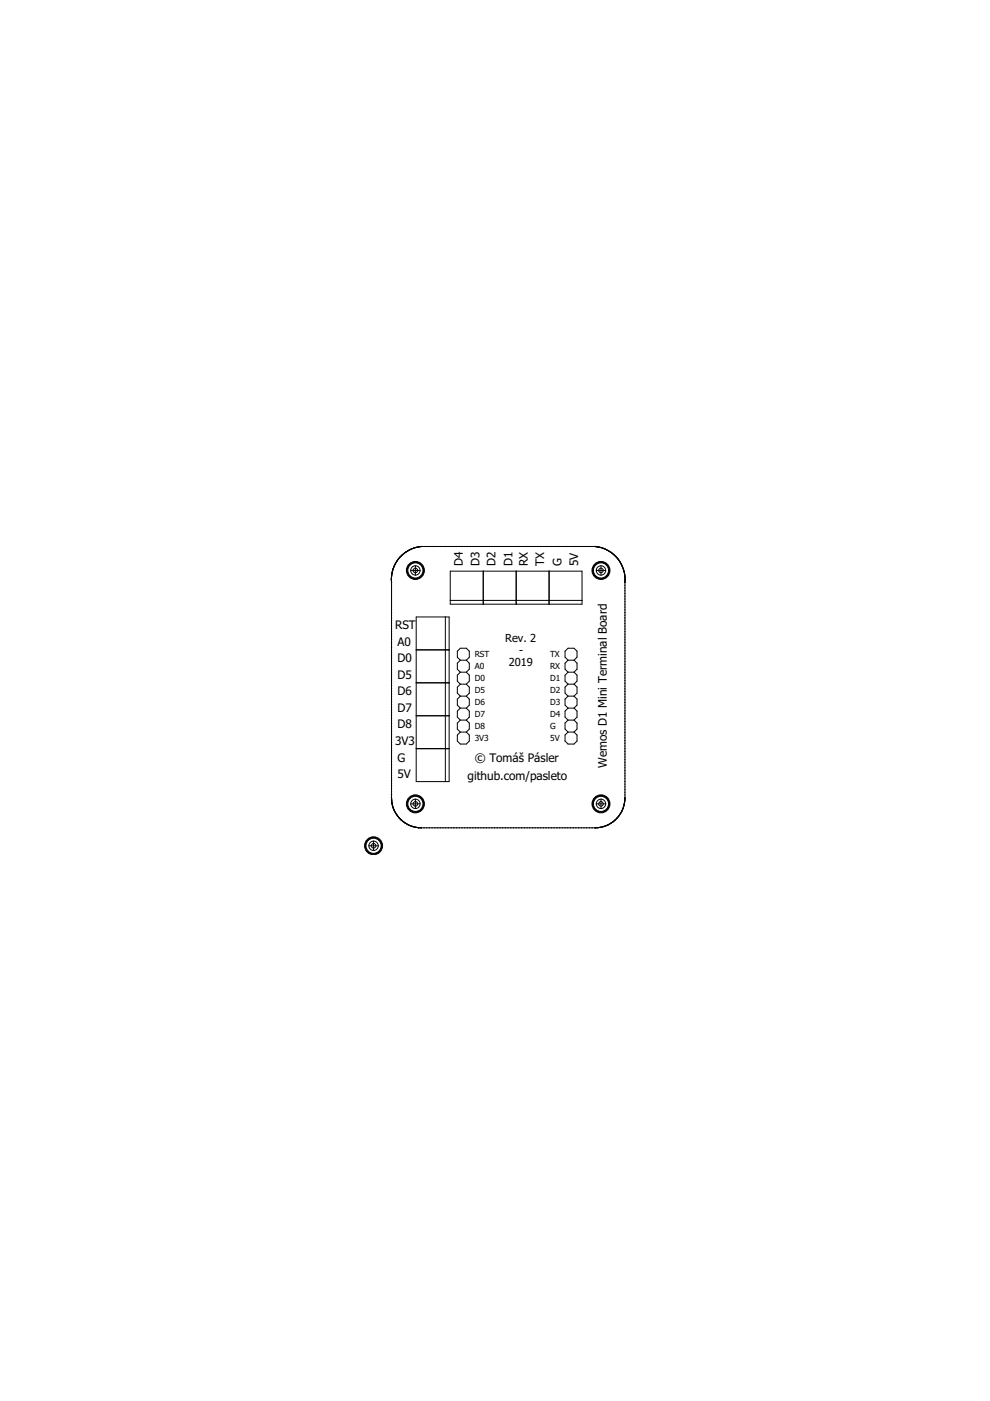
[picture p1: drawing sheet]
<svg xmlns="http://www.w3.org/2000/svg" width="210mm" height="297mm" viewBox="0 0 210 297" stroke-linecap="round" stroke-linejoin="round" font-family="sans-serif">
<g fill="none" stroke="#000" stroke-width=".25">
<path d="M83.8 119.5v.1M84.1 119v.1M84.5 118.6h-.1M84.8 118.1v.1M85.2 117.7v.1M85.7 117.3l-.1 .1M86.1 117h.1M86.6 116.7h.1M87.1 116.4v.1M87.7 116.2h-.1M88.2 116.1h.1M88.7 116h.1"/>
<path d="M89.3 115.9h.1M89.9 115.9h.1M90.5 115.9h.1M91.1 115.9h.1M91.7 115.9h.1M92.2 115.9h.1M92.8 115.9h.1M93.4 115.9h.1M93.9 115.9h.1M94.5 115.9h.1M95.1 115.9h.1M95.7 115.9h.1"/>
<path d="M96.2 115.9h.1M96.8 115.9h.1M97.4 115.9h.1M98 115.9h.1M98.5 115.9h.1M99.1 115.9h.1M99.7 115.9h.1M100.3 115.9h.1M100.8 115.9h.1M101.4 115.9h.1M102 115.9h.1M102.6 115.9h.1"/>
<path d="M103.1 115.9h.1M103.7 115.9h.1M104.3 115.9h.1M104.8 115.9h.1M105.4 115.9h.1M106 115.9h.1M106.6 115.9h.1M107.1 115.9h.1M107.7 115.9h.1M108.3 115.9h.1M108.9 115.9h.1M109.4 115.9h.1"/>
<path d="M110 115.9h.1M110.6 115.9h.1M111.2 115.9h.1M111.7 115.9h.1M112.3 115.9h.1M112.9 115.9h.1M113.5 115.9h.1M114 115.9h.1M114.6 115.9h.1M115.2 115.9h.1M115.8 115.9h.1M116.3 115.9h.1"/>
<path d="M116.9 115.9h.1M117.5 115.9h.1M118 115.9h.1M118.6 115.9h.1M119.2 115.9h.1M119.8 115.9h.1M120.4 115.9h.1M120.9 115.9h.1M121.5 115.9h.1M122.1 115.9h.1M122.6 115.9h.1M123.2 115.9h.1"/>
<path d="M123.8 115.9h.1M124.4 115.9h.1M124.9 115.9h.1M125.5 115.9h.1M126.1 115.9h.1M126.7 116h.1M127.3 116.1h.1M127.8 116.2h.1M128.4 116.4v.1M128.9 116.7h.1M129.4 117h.1M129.8 117.3l.1 .1"/>
<path d="M130.3 117.7v.1M130.7 118.1v.1M131.1 118.6h.1M131.4 119v.1M131.7 119.5v.1M83 122.8v.1M83 122.3h.1M83 123.4v.1M83 124.1h.1M83 124.6v.1M83 125.2v.1M83 125.8v.1"/>
<path d="M83 126.4h.1M83 126.9v.1M83 127.5v.1M83 128.1h.1M83 128.7h.1M83 129.2v.1M83 129.8v.1M83 130.4v.1M83 131h.1M83 131.5v.1M83 132.1v.1M83 132.7v.1"/>
<path d="M83 133.3h.1M83 133.8v.1M83 134.4v.1M83 135h.1M83 135.6h.1M83 136.1v.1M83 136.7v.1M83 137.3v.1M83 137.9h.1M83 138.4v.1M83 139v.1M83 139.6v.1"/>
<path d="M83.1 121.7v.1M83.2 121.1v.1M83.4 120.6h-.1M83.6 120l-.1 .1M131.9 120l.1 .1M132.1 120.6h.1M132.3 121.1v.1M132.4 121.7v.1M132.5 122.3h.1M132.5 123.4v.1M132.5 124.1h.1M132.5 124.6v.1"/>
<path d="M132.5 125.2v.1M132.5 125.8v.1M132.5 126.4h.1M132.5 127h.1M132.5 127.5v.1M132.5 128.1v.1M132.5 128.7v.1M132.5 129.3h.1M132.5 129.8v.1M132.5 130.4v.1M132.5 131v.1M132.5 131.6h.1"/>
<path d="M132.5 132.1v.1M132.5 132.7v.1M132.5 133.3v.1M132.5 133.9h.1M132.5 134.5h.1M132.5 135v.1M132.5 135.6v.1M132.5 136.2h.1M132.5 136.8h.1M132.5 137.4h.1M132.5 137.9v.1M132.5 138.5v.1"/>
<path d="M132.5 139.1h.1M132.5 139.7h.1M132.5 122.8v.1M83 140.2h.1M83 140.7v.1M83 141.3v.1M83 141.9v.1M83 142.5h.1M83 143v.1M83 143.6v.1M83 144.2v.1M83 144.8h.1"/>
<path d="M83 145.3v.1M83 145.9v.1M83 146.5v.1M83 147.1h.1M83 147.6v.1M83 148.2v.1M83 148.8v.1M83 149.4h.1M83 149.9v.1M83 150.5v.1M83 151.1v.1M83 151.7h.1"/>
<path d="M83 152.2v.1M83 152.8v.1M83 153.4v.1M83 154h.1M83 154.5v.1M83 155.1v.1M83 155.7v.1M83 156.3h.1M83 156.8v.1M83 157.4v.1M83 158v.1M83 158.6h.1"/>
<path d="M83 159.2h.1M83 159.7v.1M132.5 140.2v.1M132.5 140.8v.1M132.5 141.4v.1M132.5 142h.1M132.5 142.5v.1M132.5 143.1v.1M132.5 143.7v.1M132.5 144.3h.1M132.5 144.8v.1M132.5 145.4v.1"/>
<path d="M132.5 146v.1M132.5 146.6h.1M132.5 147.2h.1M132.5 147.7v.1M132.5 148.3v.1M132.5 148.9v.1M132.5 149.5h.1M132.5 150.1h.1M132.5 150.6v.1M132.5 151.2v.1M132.5 151.8h.1M132.5 152.4h.1"/>
<path d="M132.5 152.9v.1M132.5 153.5v.1M132.5 154.1v.1M132.5 154.7h.1M132.5 155.2v.1M132.5 155.8v.1M132.5 156.4v.1M132.5 157h.1M132.5 157.5v.1M132.5 158.1v.1M132.5 158.7v.1M132.5 159.3v.1"/>
<path d="M132.5 159.9h.1M83 169v.1M83 169.6v.1M83 160.3v.1M83 160.9h.1M83 161.4v.1M83 162v.1M83 162.6v.1M83 163.2h.1M83 163.7v.1M83 164.3v.1M83 164.9v.1"/>
<path d="M83 165.5h.1M83 166.1h.1M83 166.6v.1M83 167.2v.1M83 167.8h.1M83 168.3v.2M83.1 170.2v.1M83.2 170.8h.1M83.4 171.3v.1M83.6 171.9h.1M83.9 172.4v.1M84.2 172.9v.1"/>
<path d="M84.6 173.3v.1M85 173.8h.1M85.4 174.2h.1M85.9 174.5h.1M86.4 174.8h.1M86.9 175l.1 .1M87.5 175.3h.1M88.1 175.4h.1M88.6 175.5h.2M89.3 175.5h.1M89.9 175.5h.1M90.4 175.5h.1"/>
<path d="M91 175.5h.1M91.6 175.5h.1M92.2 175.5h.1M92.8 175.5h.1M93.3 175.5h.1M93.9 175.5h.1M94.5 175.5h.1M95 175.5h.1M95.6 175.5h.1M96.2 175.5h.1M96.8 175.5h.1M97.3 175.5h.1"/>
<path d="M97.9 175.5h.1M98.5 175.5h.1M99.1 175.5h.1M99.6 175.5h.1M100.2 175.5h.1M100.8 175.5h.1M101.4 175.5h.1M101.9 175.5h.1M102.5 175.5h.1M103.1 175.5h.1M103.7 175.5h.1M104.2 175.5h.1"/>
<path d="M104.8 175.5h.1M105.4 175.5h.1M106 175.5h.1M106.5 175.5h.1M107.1 175.5h.1M107.7 175.5h.1M108.3 175.5h.1M108.8 175.5h.1M109.4 175.5h.1M110 175.5h.1M110.6 175.5h.1M111.1 175.5h.1"/>
<path d="M111.7 175.5h.1M112.3 175.5h.1M112.9 175.5h.1M113.4 175.5h.1M114 175.5h.1M114.6 175.5h.1M115.2 175.5h.1M115.7 175.5h.1M116.3 175.5h.1M116.9 175.5h.1M117.5 175.5h.1M118 175.5h.1"/>
<path d="M118.6 175.5h.1M119.2 175.5h.1M119.8 175.5h.1M120.3 175.5h.1M120.9 175.5h.1M121.5 175.5h.1M122.1 175.5h.1M122.6 175.5h.1M123.2 175.5h.1M123.8 175.5h.1M124.4 175.5h.1M124.9 175.5h.1"/>
<path d="M125.5 175.5h.1M126.1 175.5h.1M126.7 175.5h.1M127.3 175.4h.1M128 175.3h-.1M128.5 175.1h-.1M129 174.8v.1M129.5 174.5v.1M130 174.2l-.1 .1M130.5 173.8l-.1 .1M130.9 173.4l-.1 .1M131.2 173h.1"/>
<path d="M131.6 172.5l-.1 .1M131.8 172h.1M132.1 171.4l-.1 .1M132.2 170.9v.1M132.4 170.3v.1M132.5 169.8h.1M132.5 160.4v.1M132.5 161v.1M132.5 161.6v.1M132.5 162.2h.1M132.5 162.8h.1M132.5 163.3v.1"/>
<path d="M132.5 163.9v.1M132.5 164.5h.1M132.5 165.1h.1M132.5 165.6v.1M132.5 166.2v.1M132.5 166.8v.1M132.5 167.4h.1M132.5 168h.1M132.5 168.5v.1M132.5 169.1v.1"/>
</g>
<circle cx="88.1" cy="170.4" r="1.91" fill="#000" stroke="#000" stroke-width=".21"/>
<circle cx="88.1" cy="170.4" r=".59" fill="#fff" stroke="#000" stroke-width=".21"/>
<circle cx="88.1" cy="120.9" r="1.91" fill="#000" stroke="#000" stroke-width=".21"/>
<circle cx="88.1" cy="120.9" r=".59" fill="#fff" stroke="#000" stroke-width=".21"/>
<circle cx="79.2" cy="179.3" r="1.91" fill="#000" stroke="#000" stroke-width=".21"/>
<circle cx="79.2" cy="179.3" r=".59" fill="#fff" stroke="#000" stroke-width=".21"/>
<circle cx="127.4" cy="170.4" r="1.91" fill="#000" stroke="#000" stroke-width=".21"/>
<circle cx="127.4" cy="170.4" r=".59" fill="#fff" stroke="#000" stroke-width=".21"/>
<circle cx="127.4" cy="120.9" r="1.91" fill="#000" stroke="#000" stroke-width=".21"/>
<circle cx="127.4" cy="120.9" r=".59" fill="#fff" stroke="#000" stroke-width=".21"/>
<g fill="none" stroke="#000" stroke-width=".21">
<path d="M89.3 115.9a7 7 0 0 0-6.3 7.6M126.2 115.9a7 7 0 0 1 6.3 7.6M88.2 130.8h7v34.9h-7zM88.2 137.8h7M94.4 130.8v34.9M95.5 121.1h27.9v7h-27.9zM95.5 127.3h27.9M97.6 140h1.3M97.6 140l-.6-.7v-1.2l.6-.7h1.3l.6 .7v1.2l-.6 .7M97.6 140l-.6 .6v1.3l.6 .6M98.9 140l.6 .6v1.3l-.6 .6M102.4 121.1v7"/>
<path d="M109.4 121.1v7M116.4 121.1v7M120.4 140l-.6-.7v-1.2l.6-.7h1.3l.6 .7v1.2l-.6 .7M120.4 140l-.6 .6v1.3l.6 .6M120.4 140h1.3M121.7 140l.6 .6v1.3l-.6 .6M88.2 144.8h7M88.2 158.7h7M88.2 151.7h7M97.6 155.2h1.3M97.6 152.7h1.3M97.6 147.6h1.3"/>
<path d="M97.6 150.1h1.3M97.6 145.1h1.3M97.6 142.5h1.3M97.6 155.2l-.6 .7v1.2l.6 .7h1.3l.6-.7v-1.2l-.6-.7M97.6 142.5l-.6 .7v1.2l.6 .7M97.6 145.1l-.6 .6v1.3l.6 .6M97.6 147.6l-.6 .6v1.3l.6 .6M97.6 150.1l-.6 .7v1.2l.6 .7M97.6 152.7l-.6 .6v1.3l.6 .6M98.9 142.5l.6 .7v1.2l-.6 .7M98.9 145.1l.6 .6v1.3l-.6 .6M98.9 147.6l.6 .6v1.3l-.6 .6"/>
<path d="M98.9 150.1l.6 .7v1.2l-.6 .7M98.9 152.7l.6 .6v1.3l-.6 .6M120.4 155.2l-.6 .7v1.2l.6 .7h1.3l.6-.7v-1.2l-.6-.7M120.4 155.2h1.3M120.4 152.7l-.6 .6v1.3l.6 .6M120.4 152.7h1.3M120.4 150.1l-.6 .7v1.2l.6 .7M120.4 142.5l-.6 .7v1.2l.6 .7M120.4 145.1l-.6 .6v1.3l.6 .6M120.4 147.6l-.6 .6v1.3l.6 .6M120.4 147.6h1.3M120.4 150.1h1.3"/>
<path d="M120.4 145.1h1.3M120.4 142.5h1.3M121.7 142.5l.6 .7v1.2l-.6 .7M121.7 145.1l.6 .6v1.3l-.6 .6M121.7 147.6l.6 .6v1.3l-.6 .6M121.7 150.1l.6 .7v1.2l-.6 .7M121.7 152.7l.6 .6v1.3l-.6 .6M83 169.2a6.3 6.3 0 0 0 6.3 6.3h36.9a6.4 6.4 0 0 0 6.3-6.3"/>
<circle cx="127.4" cy="120.9" r="1.61"/>
</g>
<circle cx="127.4" cy="120.9" r="1.61" fill="#fff" stroke="#000" stroke-width=".21"/>
<circle cx="88.1" cy="170.4" r="1.61" fill="none" stroke="#000" stroke-width=".21"/>
<circle cx="88.1" cy="170.4" r="1.61" fill="#fff" stroke="#000" stroke-width=".21"/>
<circle cx="127.4" cy="170.4" r="1.61" fill="none" stroke="#000" stroke-width=".21"/>
<circle cx="127.4" cy="170.4" r="1.61" fill="#fff" stroke="#000" stroke-width=".21"/>
<circle cx="88.1" cy="120.9" r="1.61" fill="none" stroke="#000" stroke-width=".21"/>
<circle cx="88.1" cy="120.9" r="1.61" fill="#fff" stroke="#000" stroke-width=".21"/>
<g fill="none" stroke="#000" stroke-width=".21">
<path d="M89.3 175.5a6.3 6.3 0 0 1-6.3-6.3v-45.7a7 7 0 0 1 6.3-7.6h36.9a7 7 0 0 1 6.3 7.6v45.7a6.4 6.4 0 0 1-6.3 6.3"/>
<circle cx="79.2" cy="179.3" r="1.61"/>
</g>
<circle cx="79.2" cy="179.3" r="1.61" fill="#fff" stroke="#000" stroke-width=".21"/>
<g fill="none" stroke="#000" stroke-width=".21">
<path d="M88.1 119.9v2.1M127.4 119.9v2.1M87.1 120.9h2M126.4 120.9h2M78.2 179.3h2M79.2 178.3v2M87.1 170.4h2M88.1 169.4v2M126.4 170.4h2M127.4 169.4v2"/>
<circle cx="88.1" cy="120.9" r=".99"/>
<circle cx="88.1" cy="120.9" r=".49"/>
<circle cx="127.4" cy="120.9" r=".99"/>
<circle cx="127.4" cy="120.9" r=".49"/>
<circle cx="79.2" cy="179.3" r=".99"/>
<circle cx="79.2" cy="179.3" r=".49"/>
<circle cx="88.1" cy="170.4" r=".99"/>
<circle cx="88.1" cy="170.4" r=".49"/>
<circle cx="127.4" cy="170.4" r=".99"/>
<circle cx="127.4" cy="170.4" r=".49"/>
</g>
<g font-size="2.5">
<text x="98.1" y="120.1" transform="rotate(-90 98.1 120.1)">D4</text>
<text x="101.7" y="120.1" transform="rotate(-90 101.7 120.1)">D3</text>
<text x="105.1" y="120.1" transform="rotate(-90 105.1 120.1)">D2</text>
<text x="108.6" y="120.1" transform="rotate(-90 108.6 120.1)">D1</text>
<text x="111.9" y="120.1" transform="rotate(-90 111.9 120.1)">RX</text>
<text x="115.4" y="120.1" transform="rotate(-90 115.4 120.1)">TX</text>
<text x="119" y="120.1" transform="rotate(-90 119 120.1)">G</text>
<text x="122.6" y="120.1" transform="rotate(-90 122.6 120.1)">5V</text>
<text x="83.8" y="133.4">RST</text>
<text x="84.3" y="136.9">A0</text>
<text x="84.3" y="140.4">D0</text>
<text x="84.3" y="144">D5</text>
<text x="84.3" y="147.3">D6</text>
<text x="84.3" y="151">D7</text>
<text x="84.3" y="154.3">D8</text>
<text x="83.8" y="158">3V3</text>
<text x="84.3" y="161.6">G</text>
<text x="100.6" y="161.6">© Tomáš Pásler</text>
<text x="84.3" y="165">5V</text>
<text x="99.1" y="165.4">github.com/pasleto</text>
<text x="128.7" y="162.8" transform="rotate(-90 128.7 162.8)">Wemos D1 Mini Terminal Board</text>
</g>
<g font-size="2.3">
<text x="107.1" y="136.2">Rev. 2</text>
<text x="107.9" y="141.3">2019</text>
<text x="110.1" y="138.7">-</text>
</g>
<g font-size="1.8">
<text x="100.6" y="139.3">RST</text>
<text x="100.6" y="141.9">A0</text>
<text x="116.6" y="141.9">RX</text>
<text x="116.6" y="139.3">TX</text>
<text x="100.6" y="144.4">D0</text>
<text x="100.6" y="147">D5</text>
<text x="100.6" y="149.5">D6</text>
<text x="116.6" y="149.5">D3</text>
<text x="116.6" y="147">D2</text>
<text x="116.6" y="144.3">D1</text>
<text x="100.6" y="152">D7</text>
<text x="100.6" y="154.6">D8</text>
<text x="116.6" y="154.6">G</text>
<text x="116.6" y="152">D4</text>
<text x="100.6" y="157.1">3V3</text>
<text x="116.6" y="157.1">5V</text>
</g>
</svg>
